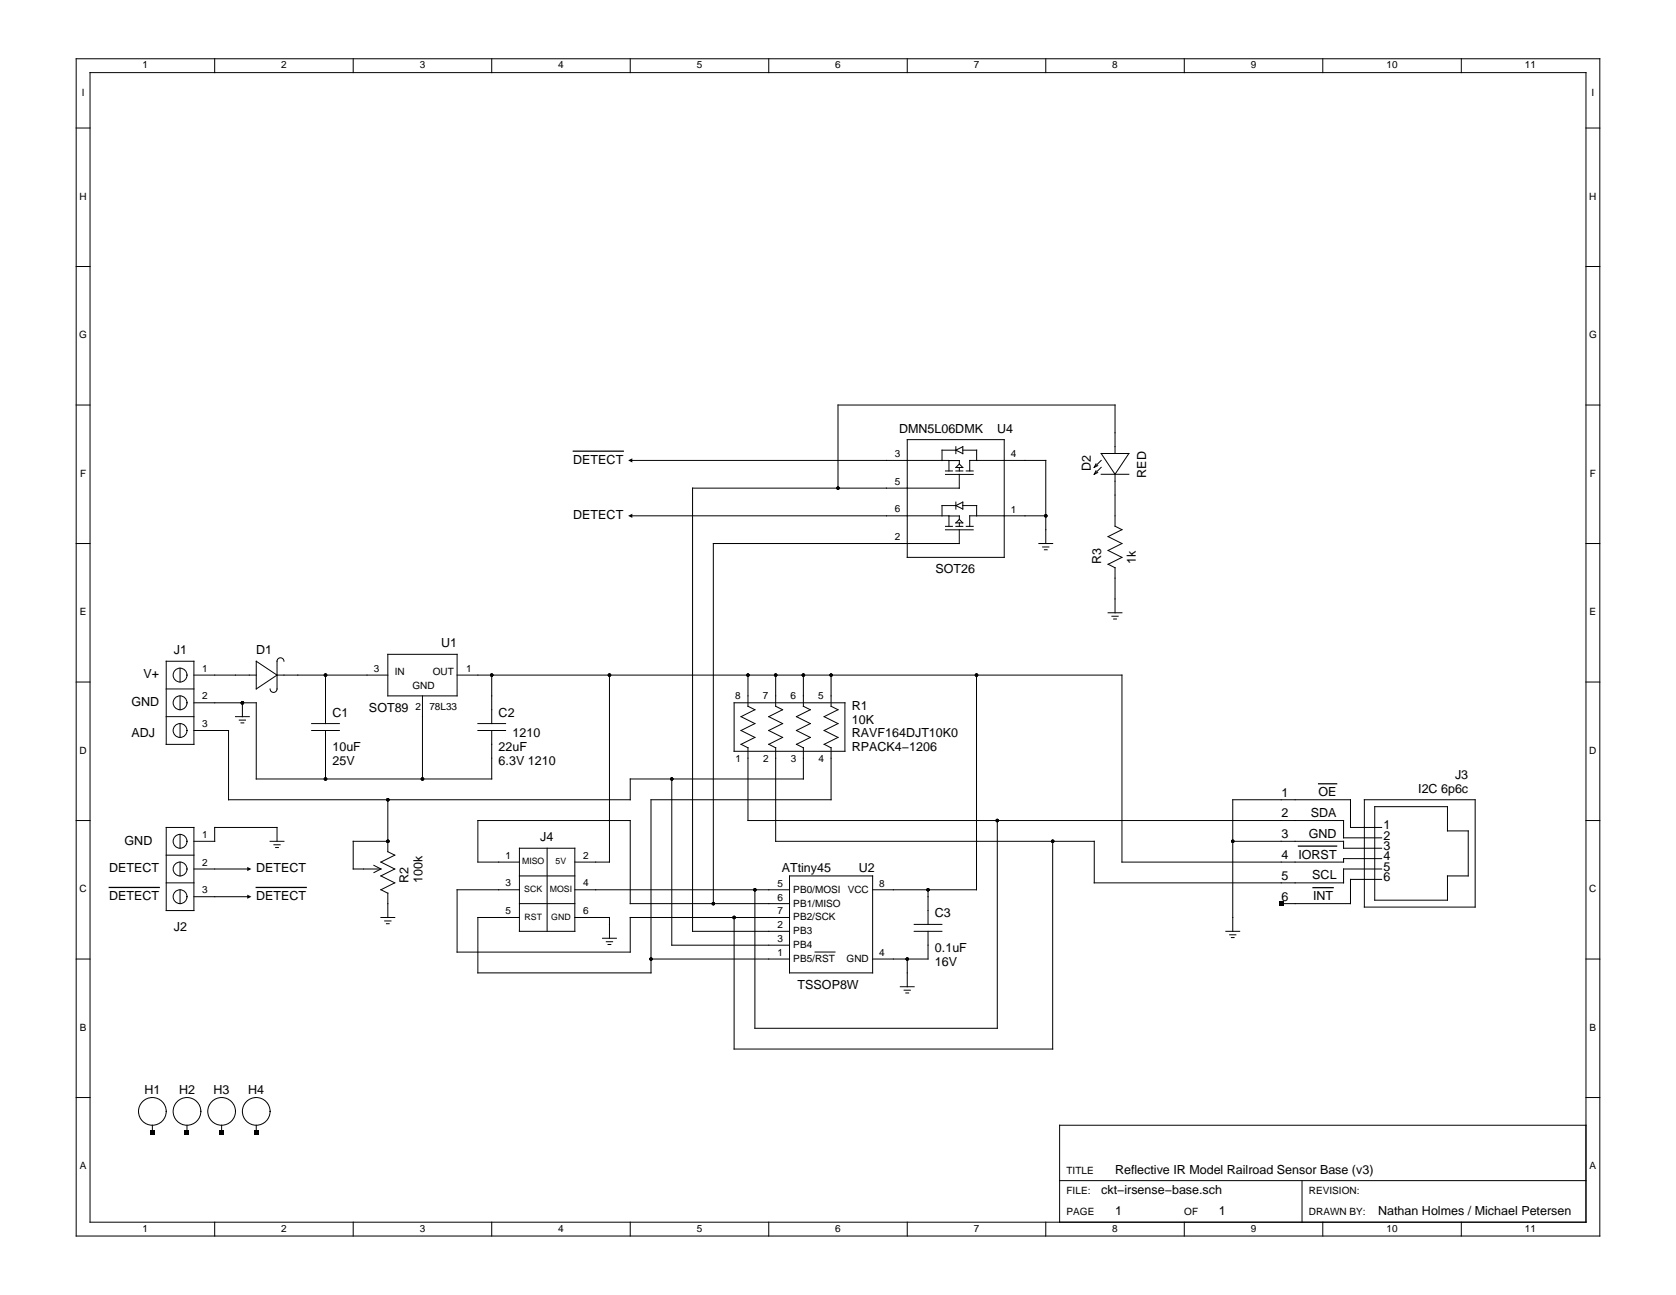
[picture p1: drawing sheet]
<svg xmlns="http://www.w3.org/2000/svg" width="279mm" height="216mm" viewBox="0 0 279 216" stroke-linecap="round" stroke-linejoin="round" font-family="sans-serif">
<g fill="none" stroke="#000" stroke-width=".17">
<path d="M12.7 9.8h254v196.3h-254zM15 12.1h249.4v191.7h-249.4zM35.8 9.8v2.3M58.9 9.8v2.3M82 9.8v2.3M105.1 9.8v2.3M128.2 9.8v2.3M151.2 9.8v2.3M174.3 9.8v2.3M197.4 9.8v2.3M220.5 9.8v2.3M243.6 9.8v2.3"/>
<path d="M12.7 21.3h2.3M264.4 21.3h2.3M12.7 44.4h2.3M264.4 44.4h2.3M12.7 67.5h2.3M105.1 76.8h54.8v.6M151.2 73.3h16.2v19.6h-16.2zM157.6 78.5h1.2M157.6 79.1h4.6M158.2 76.8v1.7M159.4 78.5h1.1M159.4 75.1h-2.4v1.7"/>
<path d="M159.4 75.1l1.1-.6v1.1zM159.4 74.5v1.1M159.9 79.1v2.3h-44.4v73.9h16.1M159.9 77.9v.6M159.9 77.4l.6 .5h-1.1zM160.5 75.1h2.3v1.7M161.1 78.5h1.1M161.6 76.8h12.7v13.8M161.7 76.8v1.7M182.7 78.5l-.3 .6M182.7 77.3l-.3 .6M183 78.8l-.6 .3"/>
<path d="M183 77.6l-.6 .3M183.6 75.6h4.6l-2.3 3.5zM183.6 79.1h4.6M183.6 76.8l-1.2 1.1M183.6 77.9l-1.2 1.2M185.9 75.6v-8.1h-46.2v13.9M185.9 79.1v8.6l1.1 .6-2.3 1.2 2.3 1.1-2.3 1.2 2.3 1.1-2.3 1.2 1.2 .6v7.5M264.4 67.5h2.3M12.7 90.6h2.3M105.1 86h53.1M157.6 87.8h1.2M157.6 88.3h4.6"/>
<path d="M159.4 84.3h-2.4v1.7M159.4 84.3l1.1-.6v1.2zM159.4 83.7v1.2M159.4 87.8h1.1M159.9 88.3v2.3M159.9 90.6h-41v60.1M159.9 86.6v-.6h-1.7v1.8M159.9 87.2v.6M159.9 86.6l.6 .6h-1.1zM160.5 84.3h2.3v1.7M161.1 87.8h1.1M161.6 86h12.7"/>
<path d="M161.7 86v1.8M173.2 90.6h2.3M173.8 91.2h1.1M174.1 91.7h.5M264.4 90.6h2.3M12.7 113.7h2.3M27.7 110.2h4.6v13.9h-4.6zM27.7 114.9h4.6M27.7 119.5h4.6M30 111.4v2.3M30 116v2.3M32.3 112.6h10.4"/>
<path d="M32.3 117.2h10.4v12.7h39.3v-8.1M39.3 119.5h2.3M40.4 117.2v2.3M42.7 110.2l3.5 2.4-3.5 2.3zM46.2 112.6h18.5M47.3 110.2a.58 .58 0 0 0-.5-.5 .58 .58 0 0 0-.6 .5v4.7a.58 .58 0 0 1-.6 .5 .58 .58 0 0 1-.6-.5M54.3 112.6v8M64.7 109.1h11.5v6.9h-11.5zM70.4 116v13.9M76.2 112.6h110.8v31.1h37v-.6h6.3M82 112.6v8M101.6 112.6v31.1h-5.8"/>
<path d="M122.4 117.2h18.5v8.1h-18.5zM124.7 112.6v5.1l1.1 .6-2.3 1.2 2.3 1.1-2.3 1.2 2.3 1.1-2.3 1.2M129.3 112.6v5.1l1.2 .6-2.3 1.2 2.3 1.1-2.3 1.2 2.3 1.1-2.3 1.2M133.9 112.6v5.1l1.2 .6-2.3 1.2 2.3 1.1-2.3 1.2 2.3 1.1-2.3 1.2M138.5 112.6v5.1l1.2 .6-2.3 1.2 2.3 1.1-2.3 1.2 2.3 1.1-2.3 1.2M162.8 112.6v35.7h-17.3M184.7 102.2h2.3M185.4 102.7h1M185.7 103.2h.4M264.4 113.7h2.3M12.7 136.8h2.3M27.7 138h4.6v13.8h-4.6z"/>
<path d="M30 120.6v2.3M30 139.1v2.3M32.3 121.8h5.8v11.5h67v-3.4h28.8v-5.2l-1.1-.6M39.9 120.1h1M40.2 120.5h.4M52 120.6h4.6M52 121.8h4.6M54.3 121.8v8.1M64.7 133.3v8.7l1.1 .6-2.3 1.1 2.3 1.2-2.3 1.1 2.3 1.2-2.3 1.1 1.2 .6v4.1M79.7 120.6h4.6M79.7 121.8h4.6M112 129.9v27.7h19.6"/>
<path d="M123.5 124.1l1.2 .6v12.1h99.3v2.9h6.3M128.2 124.1l1.1 .6v15.6h53.1v6.9h41.6v-2.3h6.3M137.4 124.1l1.1 .6v8.6h-30v28.9h-28.8v-9.2h6.9M166.3 136.8v34.6h-40.5v-23.1M227.4 133.3h18.5v17.9h-18.5zM229.2 134.5h12.1v4h3.5v7.5h-3.5v4.1h-12.1zM230.3 138h-5.2v-4.7h-19.6v22M264.4 136.8h2.3M12.7 159.9h2.3M27.7 147.2h4.6M27.7 142.6h4.6M30 143.7v2.3"/>
<path d="M30 148.3v2.4M32.3 140.3h3.5v-2.3h10.4v2.3M32.3 144.9h9.3M32.3 149.5h9.3M45 140.3h2.3M45.7 140.8h1M46 141.3h.4M62.3 144.3l1.2 .6M63.5 153h2.3M64.1 153.5h1.1M64.4 154h.5M64.7 140.3h-5.8v4.6h4.6l-1.2 .6"/>
<path d="M86.6 143.7h-6.9v-6.9h25.4v13.9h26.5M86.6 148.3h-10.4v10.4h28.9v-5.7h26.5M86.6 150.7h9.2M86.6 146h9.2M86.6 141.4h9.2v13.9h-9.2zM91.2 141.4v13.9M95.8 148.3h35.8M95.8 153h5.8v3.4M100.4 156.4h2.4M101.1 157h1M101.4 157.5h.4M108.5 159.9h23.1"/>
<path d="M131.6 146h13.9v16.2h-13.9zM135.9 158.7h3.3M151.2 159.9v4.6M152.4 155.3h4.6M152.4 154.1h4.6M154.7 155.3v4.6h-9.2M154.7 148.3v5.8M175.5 140.3v34.6h-53.1v-21.9M204.4 155.3h2.3M205 155.8h1M205.3 156.3h.4M205.5 140.3h18.5v1.1h6.3"/>
<path d="M230.3 146.6h-5.2v4.1h-11.5M264.4 159.9h2.3M150.1 164.5h2.3M150.7 165.1h1.1M151 165.5h.5M12.7 183h2.3M25.4 187.6v1.2M31.2 187.6v1.2M36.9 187.6v1.2M42.7 187.6v1.2M176.6 196.8h87.8M217.1 196.8v7"/>
<path d="M264.4 187.6h-87.8v16.2M264.4 183h2.3M35.8 203.8v2.3M58.9 203.8v2.3M82 203.8v2.3M105.1 203.8v2.3M128.2 203.8v2.3M151.2 203.8v2.3M174.3 203.8v2.3M197.4 203.8v2.3M220.5 203.8v2.3M243.6 203.8v2.3"/>
<circle cx="30" cy="117.2" r="1.15"/>
<circle cx="30" cy="112.6" r="1.15"/>
<circle cx="30" cy="121.8" r="1.15"/>
<circle cx="30" cy="140.3" r="1.15"/>
<circle cx="30" cy="149.5" r="1.15"/>
<circle cx="30" cy="144.9" r="1.15"/>
<circle cx="25.4" cy="185.3" r="2.31"/>
<circle cx="31.2" cy="185.3" r="2.31"/>
<circle cx="36.9" cy="185.3" r="2.31"/>
<circle cx="42.7" cy="185.3" r="2.31"/>
</g>
<path d="M95.6 75.2h8.3M219.8 130.7h3M18.2 148h8.4M42.7 148h8.4M216.5 141.1h6.3M218.9 148h3.3" fill="none" stroke="#000" stroke-width=".21"/>
<g fill="#000">
<path d="M104.7 76.8l.7-.4v.7zM104.7 86l.7-.3v.6zM41.2 144.5l.7 .4-.7 .3zM41.2 149.2l.7 .3-.7 .3zM213.2 150.3h.7v.7h-.7zM25.1 188.4h.6v.7h-.6zM30.8 188.4h.7v.7h-.7zM36.6 188.4h.7v.7h-.7zM42.4 188.4h.7v.7h-.7z"/>
<circle cx="139.7" cy="81.4" r=".29"/>
<circle cx="174.3" cy="86" r=".29"/>
<circle cx="40.4" cy="117.2" r=".29"/>
<circle cx="54.3" cy="112.6" r=".29"/>
<circle cx="82" cy="112.6" r=".29"/>
<circle cx="101.6" cy="112.6" r=".29"/>
<circle cx="124.7" cy="112.6" r=".29"/>
<circle cx="129.3" cy="112.6" r=".29"/>
<circle cx="133.9" cy="112.6" r=".29"/>
<circle cx="138.5" cy="112.6" r=".29"/>
<circle cx="162.8" cy="112.6" r=".29"/>
<circle cx="54.3" cy="129.9" r=".29"/>
<circle cx="64.7" cy="133.3" r=".29"/>
<circle cx="70.4" cy="129.9" r=".29"/>
<circle cx="112" cy="129.9" r=".29"/>
<circle cx="166.3" cy="136.8" r=".29"/>
<circle cx="64.7" cy="140.3" r=".29"/>
<circle cx="108.5" cy="159.9" r=".29"/>
<circle cx="118.9" cy="150.7" r=".29"/>
<circle cx="122.4" cy="153" r=".29"/>
<circle cx="125.8" cy="148.3" r=".29"/>
<circle cx="151.2" cy="159.9" r=".29"/>
<circle cx="154.7" cy="148.3" r=".29"/>
<circle cx="175.5" cy="140.3" r=".29"/>
<circle cx="205.5" cy="140.3" r=".29"/>
</g>
<g font-size="2.1">
<text x="95.6" y="77.3">DETECT</text>
<text x="149.9" y="72.1">DMN5L06DMK</text>
<text x="166.3" y="72.1">U4</text>
<text x="181.8" y="78.5" transform="rotate(-90 181.8 78.5)">D2</text>
<text x="191.1" y="79.6" transform="rotate(-90 191.1 79.6)">RED</text>
<text x="95.6" y="86.5">DETECT</text>
<text x="156" y="95.6">SOT26</text>
<text x="183.6" y="94.1" transform="rotate(-90 183.6 94.1)">R3</text>
<text x="189.3" y="94.1" transform="rotate(-90 189.3 94.1)">1k</text>
<text x="73.5" y="107.9">U1</text>
<text x="23.9" y="113.1">V+</text>
<text x="29" y="109.1">J1</text>
<text x="42.7" y="109.1">D1</text>
<text x="21.9" y="117.7">GND</text>
<text x="55.4" y="119.5">C1</text>
<text x="61.5" y="118.7">SOT89</text>
<text x="83.1" y="119.5">C2</text>
<text x="142" y="118.3">R1</text>
<text x="21.9" y="122.9">ADJ</text>
<text x="55.4" y="125.3">10uF</text>
<text x="83.1" y="125.3">22uF</text>
<text x="85.4" y="122.9">1210</text>
<text x="142" y="122.9">RAVF164DJT10K0</text>
<text x="142" y="125.3">RPACK4−1206</text>
<text x="142" y="120.6">10K</text>
<text x="55.4" y="127.6">25V</text>
<text x="83.1" y="127.6">6.3V 1210</text>
<text x="242.6" y="129.9">J3</text>
<text x="213.6" y="132.8">1</text>
<text x="213.6" y="136.3">2</text>
<text x="218.5" y="136.2">SDA</text>
<text x="219.8" y="132.8">OE</text>
<text x="236.4" y="132.2">I2C 6p6c</text>
<text x="20.8" y="140.8">GND</text>
<text x="90.1" y="140.3">J4</text>
<text x="213.6" y="139.7">3</text>
<text x="213.6" y="143.2">4</text>
<text x="216.5" y="143.1">IORST</text>
<text x="218.2" y="139.7">GND</text>
<text x="230.6" y="138.2">1</text>
<text x="230.6" y="140">2</text>
<text x="230.6" y="141.7">3</text>
<text x="230.6" y="143.4">4</text>
<text x="18.2" y="145.4">DETECT</text>
<text x="42.7" y="145.4">DETECT</text>
<text x="68.1" y="147.2" transform="rotate(-90 68.1 147.2)">R2</text>
<text x="70.4" y="147.2" transform="rotate(-90 70.4 147.2)">100k</text>
<text x="130.3" y="145.5">ATtiny45</text>
<text x="143.2" y="145.5">U2</text>
<text x="213.6" y="146.7">5</text>
<text x="218.8" y="146.6">SCL</text>
<text x="230.6" y="145.2">5</text>
<text x="230.6" y="146.9">6</text>
<text x="18.2" y="150">DETECT</text>
<text x="29" y="155.3">J2</text>
<text x="42.7" y="150">DETECT</text>
<text x="155.9" y="153">C3</text>
<text x="213.6" y="150.1">6</text>
<text x="218.9" y="150.1">INT</text>
<text x="155.9" y="158.7">0.1uF</text>
<text x="155.9" y="161">16V</text>
<text x="133" y="164.9">TSSOP8W</text>
<text x="24.1" y="182.4">H1</text>
<text x="29.8" y="182.4">H2</text>
<text x="35.6" y="182.4">H3</text>
<text x="41.4" y="182.4">H4</text>
<text x="185.9" y="195.7">Reflective IR Model Railroad Sensor Base (v3)</text>
<text x="183.6" y="199.1">ckt−irsense−base.sch</text>
<text x="185.9" y="202.6">1</text>
<text x="203.2" y="202.6">1</text>
<text x="229.8" y="202.6">Nathan Holmes / Michael Petersen</text>
</g>
<g font-size="1.7">
<text x="23.8" y="11.4">1</text>
<text x="46.9" y="11.4">2</text>
<text x="70" y="11.4">3</text>
<text x="93.1" y="11.4">4</text>
<text x="116.1" y="11.4">5</text>
<text x="139.2" y="11.4">6</text>
<text x="162.3" y="11.4">7</text>
<text x="185.4" y="11.4">8</text>
<text x="208.5" y="11.4">9</text>
<text x="231.1" y="11.4">10</text>
<text x="254.2" y="11.4">11</text>
<text x="13.6" y="16">I</text>
<text x="265.3" y="16">I</text>
<text x="13.3" y="33.3">H</text>
<text x="264.9" y="33.3">H</text>
<text x="13.2" y="56.4">G</text>
<text x="264.9" y="56.4">G</text>
<text x="149.2" y="76.2">3</text>
<text x="168.5" y="76.2">4</text>
<text x="13.3" y="79.5">F</text>
<text x="149.2" y="80.8">5</text>
<text x="265" y="79.5">F</text>
<text x="149.2" y="85.4">6</text>
<text x="168.5" y="85.5">1</text>
<text x="149.2" y="90">2</text>
<text x="13.3" y="102.6">E</text>
<text x="265" y="102.6">E</text>
<text x="33.7" y="112">1</text>
<text x="62.3" y="112">3</text>
<text x="65.8" y="112.6">IN</text>
<text x="72.1" y="112.6">OUT</text>
<text x="77.7" y="112">1</text>
<text x="33.7" y="116.6">2</text>
<text x="68.8" y="114.8">GND</text>
<text x="69.3" y="118.3">2</text>
<text x="71.6" y="118.3">78L33</text>
<text x="122.6" y="116.6">8</text>
<text x="127.2" y="116.6">7</text>
<text x="131.8" y="116.6">6</text>
<text x="136.4" y="116.6">5</text>
<text x="13.3" y="125.7">D</text>
<text x="33.7" y="121.2">3</text>
<text x="264.9" y="125.7">D</text>
<text x="122.6" y="127">1</text>
<text x="127.2" y="127">2</text>
<text x="131.8" y="127">3</text>
<text x="136.5" y="127">4</text>
<text x="33.7" y="139.7">1</text>
<text x="84.3" y="143.1">1</text>
<text x="97.2" y="143.1">2</text>
<text x="13.3" y="148.8">C</text>
<text x="33.7" y="144.3">2</text>
<text x="33.7" y="148.9">3</text>
<text x="84.3" y="147.8">3</text>
<text x="97.2" y="147.8">4</text>
<text x="129.6" y="147.8">5</text>
<text x="132.3" y="148.8">PB0/MOSI</text>
<text x="141.3" y="148.8">VCC</text>
<text x="146.6" y="147.8">8</text>
<text x="264.9" y="148.8">C</text>
<text x="84.3" y="152.4">5</text>
<text x="97.2" y="152.4">6</text>
<text x="129.6" y="150.1">6</text>
<text x="129.6" y="152.4">7</text>
<text x="129.6" y="154.8">2</text>
<text x="132.3" y="151.2">PB1/MISO</text>
<text x="132.3" y="153.5">PB2/SCK</text>
<text x="132.3" y="155.8">PB3</text>
<text x="129.6" y="157.1">3</text>
<text x="129.6" y="159.4">1</text>
<text x="132.3" y="160.4">PB5/RST</text>
<text x="132.3" y="158.1">PB4</text>
<text x="141.1" y="160.4">GND</text>
<text x="146.6" y="159.4">4</text>
<text x="13.3" y="171.9">B</text>
<text x="265" y="171.9">B</text>
<text x="13.3" y="195">A</text>
<text x="177.8" y="195.7">TITLE</text>
<text x="265" y="195">A</text>
<text x="177.8" y="199.1">FILE:</text>
<text x="177.8" y="202.6">PAGE</text>
<text x="197.4" y="202.6">OF</text>
<text x="218.2" y="199.1">REVISION:</text>
<text x="218.2" y="202.6">DRAWN BY:</text>
<text x="23.8" y="205.3">1</text>
<text x="46.9" y="205.3">2</text>
<text x="70" y="205.3">3</text>
<text x="93.1" y="205.3">4</text>
<text x="116.1" y="205.3">5</text>
<text x="139.2" y="205.3">6</text>
<text x="162.3" y="205.3">7</text>
<text x="185.4" y="205.3">8</text>
<text x="208.5" y="205.3">9</text>
<text x="231.1" y="205.3">10</text>
<text x="254.2" y="205.3">11</text>
</g>
<g font-size="1.5">
<text x="87" y="144.1">MISO</text>
<text x="87.4" y="148.7">SCK</text>
<text x="91.7" y="148.7">MOSI</text>
<text x="92.6" y="144.1">5V</text>
<text x="87.4" y="153.3">RST</text>
<text x="91.9" y="153.3">GND</text>
</g>
</svg>
